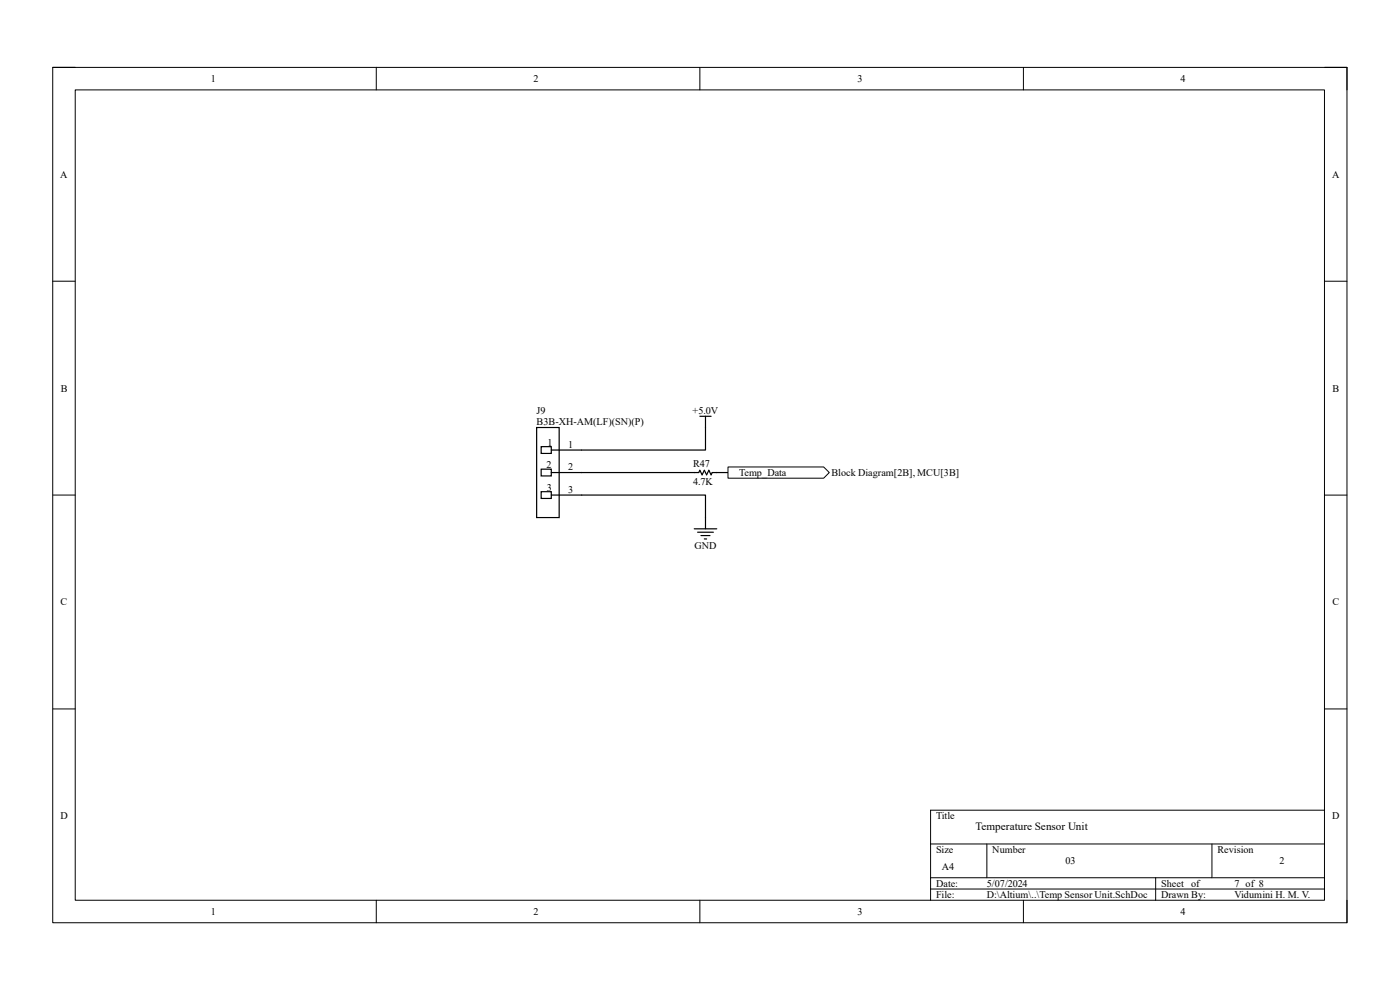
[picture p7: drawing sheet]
<svg xmlns="http://www.w3.org/2000/svg" width="297mm" height="210mm" viewBox="0 0 297 210" stroke-linecap="round" stroke-linejoin="round" font-family="sans-serif">
<path d="M11.2 14.3h274.6v181.4h-274.6z" fill="none" stroke="#000" stroke-width=".21"/>
<path d="M16 19.1h265v171.9h-265z" fill-rule="evenodd" fill="#fff"/>
<g fill="none" stroke="#000" stroke-width=".21">
<path d="M11.2 14.3h4.8M16 19.1h265v171.9h-265zM79.8 14.3v4.8M148.5 14.3v4.8M217.1 14.3v4.8M281 14.3h4.8v4.8M11.2 59.7h4.8M281 59.7h4.8M11.2 105h4.8M281 105h4.8M11.2 150.4h4.8M281 150.4h4.8"/>
<path d="M197.4 179h83.6M209.4 179v7.2M257.1 179v7.2M281 171.9h-83.6v19.1M79.8 191v4.7M148.5 191v4.7M197.4 186.2h83.6M197.4 188.6h83.6M217.1 191v4.7M245.2 186.2v4.8M285.8 191v4.7"/>
</g>
<path d="M148.5 88.3h2.4M149.7 88.3v2.4M144.9 100.2h3.3l.3-.4 .4 .9 .5-.9 .5 .9 .5-.9 .5 .9 .2-.5h3.3M147.3 112.2h4.8M148 112.9h3.3M148.7 113.6h1.9M149.4 114.3h.5M149.7 109.8v2.4" fill="none" stroke="#000" stroke-width=".25"/>
<path d="M154.4 99.1h20.3l1.2 1.1-1.2 1.2h-20.3z" fill-rule="evenodd" fill="#fff"/>
<path d="M154.4 99.1h20.3l1.2 1.1-1.2 1.2h-20.3z" fill="none" stroke="#000" stroke-width=".21"/>
<path d="M113.9 90.7h4.7v19.1h-4.7z" fill-rule="evenodd" fill="#fff"/>
<path d="M113.9 90.7h4.7v19.1h-4.7z" fill="none" stroke="#000" stroke-width=".25"/>
<path d="M114.8 94.8h2.2v1.4h-2.2z" fill-rule="evenodd" fill="#fff"/>
<path d="M114.8 94.8h2.2v1.4h-2.2zM117 95.5h1.6" fill="none" stroke="#000" stroke-width=".25"/>
<path d="M114.8 99.5h2.2v1.5h-2.2z" fill-rule="evenodd" fill="#fff"/>
<path d="M114.8 99.5h2.2v1.5h-2.2zM117 100.2h1.6" fill="none" stroke="#000" stroke-width=".25"/>
<path d="M114.8 104.3h2.2v1.4h-2.2z" fill-rule="evenodd" fill="#fff"/>
<path d="M149.7 90.7v4.8h-31.1M114.8 104.3h2.2v1.4h-2.2zM117 105h32.7v4.8M118.6 100.2h26.3" fill="none" stroke="#000" stroke-width=".25"/>
<text font-size="2.4" x="207" y="176.1">Temperature Sensor Unit</text>
<g font-size="2.2">
<text x="44.7" y="17.4">1</text>
<text x="113.2" y="17.4">2</text>
<text x="181.9" y="17.4">3</text>
<text x="250.4" y="17.4">4</text>
<text x="12.8" y="37.7">A</text>
<text x="282.6" y="37.7">A</text>
<text x="12.9" y="83.1">B</text>
<text x="282.7" y="83.1">B</text>
<text x="113.8" y="87.8">J9</text>
<text x="146.9" y="87.8">+5.0V</text>
<text x="113.8" y="90.2">B3B-XH-AM(LF)(SN)(P)</text>
<text x="116.1" y="94.5">1</text>
<text x="120.5" y="95">1</text>
<text x="116" y="99.3">2</text>
<text x="120.5" y="99.8">2</text>
<text x="147" y="99.1">R47</text>
<text x="156.8" y="101">Temp_Data</text>
<text x="176.4" y="101">Block Diagram[2B], MCU[3B]</text>
<text x="116" y="104.1">3</text>
<text x="120.5" y="104.6">3</text>
<text x="147" y="102.9">4.7K</text>
<text x="147.4" y="116.5">GND</text>
<text x="12.9" y="128.4">C</text>
<text x="282.7" y="128.4">C</text>
<text x="12.8" y="173.8">D</text>
<text x="198.6" y="173.8">Title</text>
<text x="282.6" y="173.8">D</text>
<text x="198.6" y="181">Size</text>
<text x="199.8" y="184.5">A4</text>
<text x="210.5" y="181">Number</text>
<text x="226.1" y="183.3">03</text>
<text x="258.3" y="181">Revision</text>
<text x="271.4" y="183.3">2</text>
<text x="198.6" y="188.1">Date:</text>
<text x="198.6" y="190.5">File:</text>
<text x="209.3" y="190.5">D:\Altium\..\Temp Sensor Unit.SchDoc</text>
<text x="209.3" y="188.1">5/07/2024</text>
<text x="246.3" y="190.5">Drawn By:</text>
<text x="246.3" y="188.1">Sheet</text>
<text x="252.7" y="188.1">of</text>
<text x="261.9" y="190.5">Vidumini H. M. V.</text>
<text x="261.9" y="188.1">7 of 8</text>
<text x="44.7" y="194.1">1</text>
<text x="113.2" y="194.1">2</text>
<text x="181.9" y="194.1">3</text>
<text x="250.4" y="194.1">4</text>
</g>
</svg>
